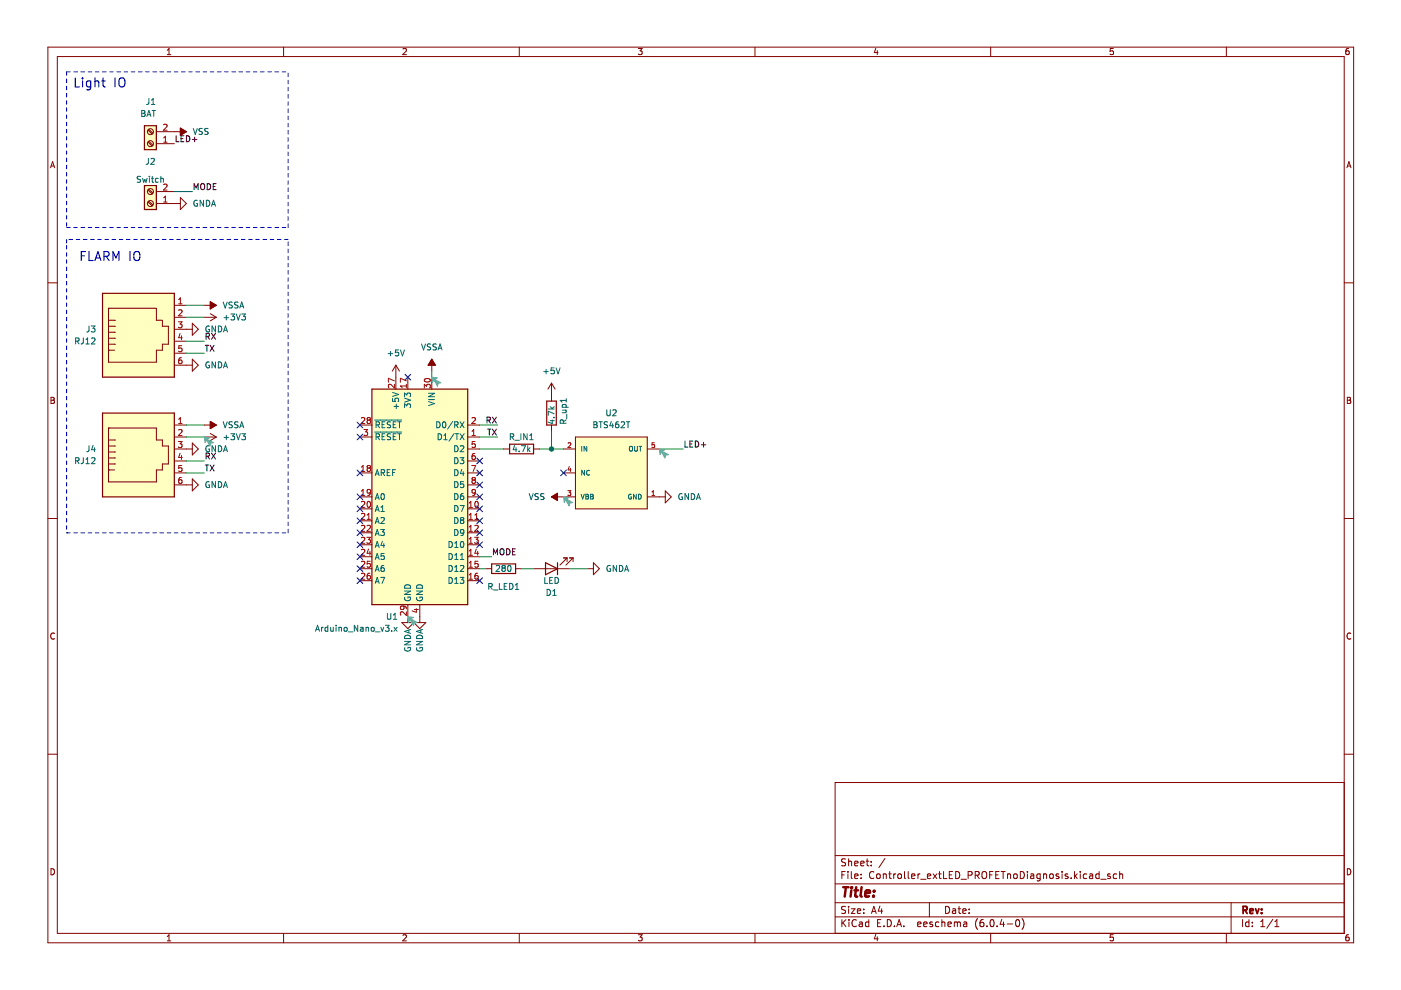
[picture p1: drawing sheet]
(kicad_sch (version 20211123) (generator eeschema)

 (paper "A4")

 (lib_symbols
  (symbol "BTS462:BTS462T" (pin_names (offset 1.016)) (in_bom yes) (on_board yes)
   (property "Reference" "U" (id 0) (at 0 5.08 0) (effects (font (size 1.27 1.27)) (justify left)))
   (property "Value" "BTS462T" (id 1) (at 0 7.62 0) (effects (font (size 1.27 1.27)) (justify left)))
   (property "Footprint" "Infineon-BTS462T-*" (id 2) (at 0 10.16 0) (effects (font (size 1.27 1.27)) (justify left) hide))
   (property "Datasheet" "http://www.infineon.com/dgdl/BTS462T.pdf?folderId=db3a304314dca389011537739e37155f&fileId=db3a30431b3e89eb011b7ebc0f3e1559&location=en.Products.Automotive_ICs.Smart_High-_and_Low-Side_Switches.PROFET__-_Smart_High_Side_Switches.DATASHEET.BTS462T.pdf" (id 3) (at 0 12.7 0) (effects (font (size 1.27 1.27)) (justify left) hide))
   (property "Channels" "1" (id 4) (at 0 15.24 0) (effects (font (size 1.27 1.27)) (justify left) hide))
   (property "Component Link 1 Description" "Manufacturer URL" (id 5) (at 0 17.78 0) (effects (font (size 1.27 1.27)) (justify left) hide))
   (property "Component Link 1 URL" "http://www.infineon.com/" (id 6) (at 0 20.32 0) (effects (font (size 1.27 1.27)) (justify left) hide))
   (property "Component Link 3 Description" "Package Specification" (id 7) (at 0 22.86 0) (effects (font (size 1.27 1.27)) (justify left) hide))
   (property "Component Link 3 URL" "http://www.infineon.com/dgdl/TLE7276-Data+Sheet-+v1_11.pdf?folderId=db3a304412b407950112b408e8c90004&fileId=db3a304412b407950112b436c53f66c8&sId=db3a30433db6f09f013dc0e43c0428c1" (id 8) (at 0 25.4 0) (effects (font (size 1.27 1.27)) (justify left) hide))
   (property "Datasheet Version" "Rev. 1.1" (id 9) (at 0 27.94 0) (effects (font (size 1.27 1.27)) (justify left) hide))
   (property "Green" "true" (id 10) (at 0 30.48 0) (effects (font (size 1.27 1.27)) (justify left) hide))
   (property "Group" "Automotive Qualified" (id 11) (at 0 33.02 0) (effects (font (size 1.27 1.27)) (justify left) hide))
   (property "Halogen free" "true" (id 12) (at 0 35.56 0) (effects (font (size 1.27 1.27)) (justify left) hide))
   (property "Load Current typ" "4.4 A" (id 13) (at 0 38.1 0) (effects (font (size 1.27 1.27)) (justify left) hide))
   (property "Mounting Technology" "Surface Mount" (id 14) (at 0 40.64 0) (effects (font (size 1.27 1.27)) (justify left) hide))
   (property "Package Description" "5-Pin Plastic (Green) Transistor Single Outline Package, 6.5 x 6.12 mm Body, 1.14 mm Pitch" (id 15) (at 0 43.18 0) (effects (font (size 1.27 1.27)) (justify left) hide))
   (property "Package Version" "Nov-10" (id 16) (at 0 45.72 0) (effects (font (size 1.27 1.27)) (justify left) hide))
   (property "Packing" "Reel" (id 17) (at 0 48.26 0) (effects (font (size 1.27 1.27)) (justify left) hide))
   (property "Ptot max" "41.6 W" (id 18) (at 0 50.8 0) (effects (font (size 1.27 1.27)) (justify left) hide))
   (property "RON  25degreesC" "100 mOhm" (id 19) (at 0 53.34 0) (effects (font (size 1.27 1.27)) (justify left) hide))
   (property "RONmax  150degreesC" "200 mOhm" (id 20) (at 0 55.88 0) (effects (font (size 1.27 1.27)) (justify left) hide))
   (property "Recommended Operating Voltage Max" "34 V" (id 21) (at 0 58.42 0) (effects (font (size 1.27 1.27)) (justify left) hide))
   (property "Recommended Operating Voltage Min" "5 V" (id 22) (at 0 60.96 0) (effects (font (size 1.27 1.27)) (justify left) hide))
   (property "category" "IC" (id 23) (at 0 63.5 0) (effects (font (size 1.27 1.27)) (justify left) hide))
   (property "ciiva ids" "7631764" (id 24) (at 0 66.04 0) (effects (font (size 1.27 1.27)) (justify left) hide))
   (property "library id" "eb9f926069472695" (id 25) (at 0 68.58 0) (effects (font (size 1.27 1.27)) (justify left) hide))
   (property "manufacturer" "Infineon" (id 26) (at 0 71.12 0) (effects (font (size 1.27 1.27)) (justify left) hide))
   (property "package" "PG-TO252-5-11" (id 27) (at 0 73.66 0) (effects (font (size 1.27 1.27)) (justify left) hide))
   (property "release date" "1409236507" (id 28) (at 0 76.2 0) (effects (font (size 1.27 1.27)) (justify left) hide))
   (property "vault revision" "B628583A-0698-4EA8-BEB2-848EFAC8A263" (id 29) (at 0 78.74 0) (effects (font (size 1.27 1.27)) (justify left) hide))
   (property "imported" "yes" (id 30) (at 0 81.28 0) (effects (font (size 1.27 1.27)) (justify left) hide))
   (property "toff max" "230 us" (id 31) (at 0 83.82 0) (effects (font (size 1.27 1.27)) (justify left) hide))
   (property "ton max" "170 us" (id 32) (at 0 86.36 0) (effects (font (size 1.27 1.27)) (justify left) hide))
   (property "ki_locked" "" (id 33) (at 0 0 0) (effects (font (size 1.27 1.27))))
   (symbol "BTS462T_1_1"
    (rectangle (start 5.08 2.54) (end 20.32 -12.7) (stroke (width 0) (type default) (color 0 0 0 0)) (fill (type background)))
    (pin power_in line (at 22.86 -10.16 180) (length 2.54) (name "GND" (effects (font (size 1.016 1.016)))) (number "1" (effects (font (size 1.016 1.016)))))
    (pin input line (at 2.54 0 0) (length 2.54) (name "IN" (effects (font (size 1.016 1.016)))) (number "2" (effects (font (size 1.016 1.016)))))
    (pin power_in line (at 2.54 -10.16 0) (length 2.54) (name "VBB" (effects (font (size 1.016 1.016)))) (number "3" (effects (font (size 1.016 1.016)))))
    (pin passive line (at 2.54 -5.08 0) (length 2.54) (name "NC" (effects (font (size 1.016 1.016)))) (number "4" (effects (font (size 1.016 1.016)))))
    (pin power_in line (at 22.86 0 180) (length 2.54) (name "OUT" (effects (font (size 1.016 1.016)))) (number "5" (effects (font (size 1.016 1.016)))))))
  (symbol "Connector:RJ12" (pin_names (offset 1.016)) (in_bom yes) (on_board yes)
   (property "Reference" "J" (id 0) (at -5.08 11.43 0) (effects (font (size 1.27 1.27)) (justify right)))
   (property "Value" "RJ12" (id 1) (at 2.54 11.43 0) (effects (font (size 1.27 1.27)) (justify left)))
   (property "Footprint" "" (id 2) (at 0 0.635 90) (effects (font (size 1.27 1.27)) hide))
   (property "Datasheet" "~" (id 3) (at 0 0.635 90) (effects (font (size 1.27 1.27)) hide))
   (symbol "RJ12_0_1"
    (polyline (pts (xy -6.35 -1.905) (xy -5.08 -1.905) (xy -5.08 -1.905)) (stroke (width 0) (type default) (color 0 0 0 0)) (fill (type none)))
    (polyline (pts (xy -6.35 -0.635) (xy -5.08 -0.635) (xy -5.08 -0.635)) (stroke (width 0) (type default) (color 0 0 0 0)) (fill (type none)))
    (polyline (pts (xy -6.35 0.635) (xy -5.08 0.635) (xy -5.08 0.635)) (stroke (width 0) (type default) (color 0 0 0 0)) (fill (type none)))
    (polyline (pts (xy -6.35 1.905) (xy -5.08 1.905) (xy -5.08 1.905)) (stroke (width 0) (type default) (color 0 0 0 0)) (fill (type none)))
    (polyline (pts (xy -6.35 3.175) (xy -5.08 3.175) (xy -5.08 3.175)) (stroke (width 0) (type default) (color 0 0 0 0)) (fill (type none)))
    (polyline (pts (xy -5.08 4.445) (xy -6.35 4.445) (xy -6.35 4.445)) (stroke (width 0) (type default) (color 0 0 0 0)) (fill (type none)))
    (polyline (pts (xy -6.35 -4.445) (xy -6.35 6.985) (xy 3.81 6.985) (xy 3.81 4.445) (xy 5.08 4.445) (xy 5.08 3.175) (xy 6.35 3.175) (xy 6.35 -0.635) (xy 5.08 -0.635) (xy 5.08 -1.905) (xy 3.81 -1.905) (xy 3.81 -4.445) (xy -6.35 -4.445) (xy -6.35 -4.445)) (stroke (width 0) (type default) (color 0 0 0 0)) (fill (type none)))
    (rectangle (start 7.62 10.16) (end -7.62 -7.62) (stroke (width 0.254) (type default) (color 0 0 0 0)) (fill (type background))))
   (symbol "RJ12_1_1"
    (pin passive line (at 10.16 -5.08 180) (length 2.54) (name "~" (effects (font (size 1.27 1.27)))) (number "1" (effects (font (size 1.27 1.27)))))
    (pin passive line (at 10.16 -2.54 180) (length 2.54) (name "~" (effects (font (size 1.27 1.27)))) (number "2" (effects (font (size 1.27 1.27)))))
    (pin passive line (at 10.16 0 180) (length 2.54) (name "~" (effects (font (size 1.27 1.27)))) (number "3" (effects (font (size 1.27 1.27)))))
    (pin passive line (at 10.16 2.54 180) (length 2.54) (name "~" (effects (font (size 1.27 1.27)))) (number "4" (effects (font (size 1.27 1.27)))))
    (pin passive line (at 10.16 5.08 180) (length 2.54) (name "~" (effects (font (size 1.27 1.27)))) (number "5" (effects (font (size 1.27 1.27)))))
    (pin passive line (at 10.16 7.62 180) (length 2.54) (name "~" (effects (font (size 1.27 1.27)))) (number "6" (effects (font (size 1.27 1.27)))))))
  (symbol "Connector:Screw_Terminal_01x02" (pin_names (offset 1.016) hide) (in_bom yes) (on_board yes)
   (property "Reference" "J" (id 0) (at 0 2.54 0) (effects (font (size 1.27 1.27))))
   (property "Value" "Screw_Terminal_01x02" (id 1) (at 0 -5.08 0) (effects (font (size 1.27 1.27))))
   (property "Footprint" "" (id 2) (at 0 0 0) (effects (font (size 1.27 1.27)) hide))
   (property "Datasheet" "~" (id 3) (at 0 0 0) (effects (font (size 1.27 1.27)) hide))
   (symbol "Screw_Terminal_01x02_1_1"
    (rectangle (start -1.27 1.27) (end 1.27 -3.81) (stroke (width 0.254) (type default) (color 0 0 0 0)) (fill (type background)))
    (circle (center 0 -2.54) (radius 0.635) (stroke (width 0.1524) (type default) (color 0 0 0 0)) (fill (type none)))
    (polyline (pts (xy -0.5334 -2.2098) (xy 0.3302 -3.048)) (stroke (width 0.1524) (type default) (color 0 0 0 0)) (fill (type none)))
    (polyline (pts (xy -0.5334 0.3302) (xy 0.3302 -0.508)) (stroke (width 0.1524) (type default) (color 0 0 0 0)) (fill (type none)))
    (polyline (pts (xy -0.3556 -2.032) (xy 0.508 -2.8702)) (stroke (width 0.1524) (type default) (color 0 0 0 0)) (fill (type none)))
    (polyline (pts (xy -0.3556 0.508) (xy 0.508 -0.3302)) (stroke (width 0.1524) (type default) (color 0 0 0 0)) (fill (type none)))
    (circle (center 0 0) (radius 0.635) (stroke (width 0.1524) (type default) (color 0 0 0 0)) (fill (type none)))
    (pin passive line (at -5.08 0 0) (length 3.81) (name "Pin_1" (effects (font (size 1.27 1.27)))) (number "1" (effects (font (size 1.27 1.27)))))
    (pin passive line (at -5.08 -2.54 0) (length 3.81) (name "Pin_2" (effects (font (size 1.27 1.27)))) (number "2" (effects (font (size 1.27 1.27)))))))
  (symbol "Device:LED" (pin_numbers hide) (pin_names (offset 1.016) hide) (in_bom yes) (on_board yes)
   (property "Reference" "D" (id 0) (at 0 2.54 0) (effects (font (size 1.27 1.27))))
   (property "Value" "LED" (id 1) (at 0 -2.54 0) (effects (font (size 1.27 1.27))))
   (property "Footprint" "" (id 2) (at 0 0 0) (effects (font (size 1.27 1.27)) hide))
   (property "Datasheet" "~" (id 3) (at 0 0 0) (effects (font (size 1.27 1.27)) hide))
   (symbol "LED_0_1"
    (polyline (pts (xy -1.27 -1.27) (xy -1.27 1.27)) (stroke (width 0.254) (type default) (color 0 0 0 0)) (fill (type none)))
    (polyline (pts (xy -1.27 0) (xy 1.27 0)) (stroke (width 0) (type default) (color 0 0 0 0)) (fill (type none)))
    (polyline (pts (xy 1.27 -1.27) (xy 1.27 1.27) (xy -1.27 0) (xy 1.27 -1.27)) (stroke (width 0.254) (type default) (color 0 0 0 0)) (fill (type none)))
    (polyline (pts (xy -3.048 -0.762) (xy -4.572 -2.286) (xy -3.81 -2.286) (xy -4.572 -2.286) (xy -4.572 -1.524)) (stroke (width 0) (type default) (color 0 0 0 0)) (fill (type none)))
    (polyline (pts (xy -1.778 -0.762) (xy -3.302 -2.286) (xy -2.54 -2.286) (xy -3.302 -2.286) (xy -3.302 -1.524)) (stroke (width 0) (type default) (color 0 0 0 0)) (fill (type none))))
   (symbol "LED_1_1"
    (pin passive line (at -3.81 0 0) (length 2.54) (name "K" (effects (font (size 1.27 1.27)))) (number "1" (effects (font (size 1.27 1.27)))))
    (pin passive line (at 3.81 0 180) (length 2.54) (name "A" (effects (font (size 1.27 1.27)))) (number "2" (effects (font (size 1.27 1.27)))))))
  (symbol "Device:R" (pin_numbers hide) (pin_names (offset 0)) (in_bom yes) (on_board yes)
   (property "Reference" "R" (id 0) (at 2.032 0 90) (effects (font (size 1.27 1.27))))
   (property "Value" "R" (id 1) (at 0 0 90) (effects (font (size 1.27 1.27))))
   (property "Footprint" "" (id 2) (at -1.778 0 90) (effects (font (size 1.27 1.27)) hide))
   (property "Datasheet" "~" (id 3) (at 0 0 0) (effects (font (size 1.27 1.27)) hide))
   (symbol "R_0_1"
    (rectangle (start -1.016 -2.54) (end 1.016 2.54) (stroke (width 0.254) (type default) (color 0 0 0 0)) (fill (type none))))
   (symbol "R_1_1"
    (pin passive line (at 0 3.81 270) (length 1.27) (name "~" (effects (font (size 1.27 1.27)))) (number "1" (effects (font (size 1.27 1.27)))))
    (pin passive line (at 0 -3.81 90) (length 1.27) (name "~" (effects (font (size 1.27 1.27)))) (number "2" (effects (font (size 1.27 1.27)))))))
  (symbol "MCU_Module:Arduino_Nano_v3.x" (in_bom yes) (on_board yes)
   (property "Reference" "A" (id 0) (at -10.16 23.495 0) (effects (font (size 1.27 1.27)) (justify left bottom)))
   (property "Value" "Arduino_Nano_v3.x" (id 1) (at 5.08 -24.13 0) (effects (font (size 1.27 1.27)) (justify left top)))
   (property "Footprint" "Module:Arduino_Nano" (id 2) (at 0 0 0) (effects (font (size 1.27 1.27) italic) hide))
   (property "Datasheet" "http://www.mouser.com/pdfdocs/Gravitech_Arduino_Nano3_0.pdf" (id 3) (at 0 0 0) (effects (font (size 1.27 1.27)) hide))
   (symbol "Arduino_Nano_v3.x_0_1"
    (rectangle (start -10.16 22.86) (end 10.16 -22.86) (stroke (width 0.254) (type default) (color 0 0 0 0)) (fill (type background))))
   (symbol "Arduino_Nano_v3.x_1_1"
    (pin bidirectional line (at -12.7 12.7 0) (length 2.54) (name "D1/TX" (effects (font (size 1.27 1.27)))) (number "1" (effects (font (size 1.27 1.27)))))
    (pin bidirectional line (at -12.7 -2.54 0) (length 2.54) (name "D7" (effects (font (size 1.27 1.27)))) (number "10" (effects (font (size 1.27 1.27)))))
    (pin bidirectional line (at -12.7 -5.08 0) (length 2.54) (name "D8" (effects (font (size 1.27 1.27)))) (number "11" (effects (font (size 1.27 1.27)))))
    (pin bidirectional line (at -12.7 -7.62 0) (length 2.54) (name "D9" (effects (font (size 1.27 1.27)))) (number "12" (effects (font (size 1.27 1.27)))))
    (pin bidirectional line (at -12.7 -10.16 0) (length 2.54) (name "D10" (effects (font (size 1.27 1.27)))) (number "13" (effects (font (size 1.27 1.27)))))
    (pin bidirectional line (at -12.7 -12.7 0) (length 2.54) (name "D11" (effects (font (size 1.27 1.27)))) (number "14" (effects (font (size 1.27 1.27)))))
    (pin bidirectional line (at -12.7 -15.24 0) (length 2.54) (name "D12" (effects (font (size 1.27 1.27)))) (number "15" (effects (font (size 1.27 1.27)))))
    (pin bidirectional line (at -12.7 -17.78 0) (length 2.54) (name "D13" (effects (font (size 1.27 1.27)))) (number "16" (effects (font (size 1.27 1.27)))))
    (pin power_out line (at 2.54 25.4 270) (length 2.54) (name "3V3" (effects (font (size 1.27 1.27)))) (number "17" (effects (font (size 1.27 1.27)))))
    (pin input line (at 12.7 5.08 180) (length 2.54) (name "AREF" (effects (font (size 1.27 1.27)))) (number "18" (effects (font (size 1.27 1.27)))))
    (pin bidirectional line (at 12.7 0 180) (length 2.54) (name "A0" (effects (font (size 1.27 1.27)))) (number "19" (effects (font (size 1.27 1.27)))))
    (pin bidirectional line (at -12.7 15.24 0) (length 2.54) (name "D0/RX" (effects (font (size 1.27 1.27)))) (number "2" (effects (font (size 1.27 1.27)))))
    (pin bidirectional line (at 12.7 -2.54 180) (length 2.54) (name "A1" (effects (font (size 1.27 1.27)))) (number "20" (effects (font (size 1.27 1.27)))))
    (pin bidirectional line (at 12.7 -5.08 180) (length 2.54) (name "A2" (effects (font (size 1.27 1.27)))) (number "21" (effects (font (size 1.27 1.27)))))
    (pin bidirectional line (at 12.7 -7.62 180) (length 2.54) (name "A3" (effects (font (size 1.27 1.27)))) (number "22" (effects (font (size 1.27 1.27)))))
    (pin bidirectional line (at 12.7 -10.16 180) (length 2.54) (name "A4" (effects (font (size 1.27 1.27)))) (number "23" (effects (font (size 1.27 1.27)))))
    (pin bidirectional line (at 12.7 -12.7 180) (length 2.54) (name "A5" (effects (font (size 1.27 1.27)))) (number "24" (effects (font (size 1.27 1.27)))))
    (pin bidirectional line (at 12.7 -15.24 180) (length 2.54) (name "A6" (effects (font (size 1.27 1.27)))) (number "25" (effects (font (size 1.27 1.27)))))
    (pin bidirectional line (at 12.7 -17.78 180) (length 2.54) (name "A7" (effects (font (size 1.27 1.27)))) (number "26" (effects (font (size 1.27 1.27)))))
    (pin power_out line (at 5.08 25.4 270) (length 2.54) (name "+5V" (effects (font (size 1.27 1.27)))) (number "27" (effects (font (size 1.27 1.27)))))
    (pin input line (at 12.7 15.24 180) (length 2.54) (name "~{RESET}" (effects (font (size 1.27 1.27)))) (number "28" (effects (font (size 1.27 1.27)))))
    (pin power_in line (at 2.54 -25.4 90) (length 2.54) (name "GND" (effects (font (size 1.27 1.27)))) (number "29" (effects (font (size 1.27 1.27)))))
    (pin input line (at 12.7 12.7 180) (length 2.54) (name "~{RESET}" (effects (font (size 1.27 1.27)))) (number "3" (effects (font (size 1.27 1.27)))))
    (pin power_in line (at -2.54 25.4 270) (length 2.54) (name "VIN" (effects (font (size 1.27 1.27)))) (number "30" (effects (font (size 1.27 1.27)))))
    (pin power_in line (at 0 -25.4 90) (length 2.54) (name "GND" (effects (font (size 1.27 1.27)))) (number "4" (effects (font (size 1.27 1.27)))))
    (pin bidirectional line (at -12.7 10.16 0) (length 2.54) (name "D2" (effects (font (size 1.27 1.27)))) (number "5" (effects (font (size 1.27 1.27)))))
    (pin bidirectional line (at -12.7 7.62 0) (length 2.54) (name "D3" (effects (font (size 1.27 1.27)))) (number "6" (effects (font (size 1.27 1.27)))))
    (pin bidirectional line (at -12.7 5.08 0) (length 2.54) (name "D4" (effects (font (size 1.27 1.27)))) (number "7" (effects (font (size 1.27 1.27)))))
    (pin bidirectional line (at -12.7 2.54 0) (length 2.54) (name "D5" (effects (font (size 1.27 1.27)))) (number "8" (effects (font (size 1.27 1.27)))))
    (pin bidirectional line (at -12.7 0 0) (length 2.54) (name "D6" (effects (font (size 1.27 1.27)))) (number "9" (effects (font (size 1.27 1.27)))))))
  (symbol "power:+3V3" (power) (pin_names (offset 0)) (in_bom yes) (on_board yes)
   (property "Reference" "#PWR" (id 0) (at 0 -3.81 0) (effects (font (size 1.27 1.27)) hide))
   (property "Value" "+3V3" (id 1) (at 0 3.556 0) (effects (font (size 1.27 1.27))))
   (property "Footprint" "" (id 2) (at 0 0 0) (effects (font (size 1.27 1.27)) hide))
   (property "Datasheet" "" (id 3) (at 0 0 0) (effects (font (size 1.27 1.27)) hide))
   (symbol "+3V3_0_1"
    (polyline (pts (xy -0.762 1.27) (xy 0 2.54)) (stroke (width 0) (type default) (color 0 0 0 0)) (fill (type none)))
    (polyline (pts (xy 0 0) (xy 0 2.54)) (stroke (width 0) (type default) (color 0 0 0 0)) (fill (type none)))
    (polyline (pts (xy 0 2.54) (xy 0.762 1.27)) (stroke (width 0) (type default) (color 0 0 0 0)) (fill (type none))))
   (symbol "+3V3_1_1"
    (pin power_in line (at 0 0 90) (length 0) hide (name "+3V3" (effects (font (size 1.27 1.27)))) (number "1" (effects (font (size 1.27 1.27)))))))
  (symbol "power:+5V" (power) (pin_names (offset 0)) (in_bom yes) (on_board yes)
   (property "Reference" "#PWR" (id 0) (at 0 -3.81 0) (effects (font (size 1.27 1.27)) hide))
   (property "Value" "+5V" (id 1) (at 0 3.556 0) (effects (font (size 1.27 1.27))))
   (property "Footprint" "" (id 2) (at 0 0 0) (effects (font (size 1.27 1.27)) hide))
   (property "Datasheet" "" (id 3) (at 0 0 0) (effects (font (size 1.27 1.27)) hide))
   (symbol "+5V_0_1"
    (polyline (pts (xy -0.762 1.27) (xy 0 2.54)) (stroke (width 0) (type default) (color 0 0 0 0)) (fill (type none)))
    (polyline (pts (xy 0 0) (xy 0 2.54)) (stroke (width 0) (type default) (color 0 0 0 0)) (fill (type none)))
    (polyline (pts (xy 0 2.54) (xy 0.762 1.27)) (stroke (width 0) (type default) (color 0 0 0 0)) (fill (type none))))
   (symbol "+5V_1_1"
    (pin power_in line (at 0 0 90) (length 0) hide (name "+5V" (effects (font (size 1.27 1.27)))) (number "1" (effects (font (size 1.27 1.27)))))))
  (symbol "power:GNDA" (power) (pin_names (offset 0)) (in_bom yes) (on_board yes)
   (property "Reference" "#PWR" (id 0) (at 0 -6.35 0) (effects (font (size 1.27 1.27)) hide))
   (property "Value" "GNDA" (id 1) (at 0 -3.81 0) (effects (font (size 1.27 1.27))))
   (property "Footprint" "" (id 2) (at 0 0 0) (effects (font (size 1.27 1.27)) hide))
   (property "Datasheet" "" (id 3) (at 0 0 0) (effects (font (size 1.27 1.27)) hide))
   (symbol "GNDA_0_1"
    (polyline (pts (xy 0 0) (xy 0 -1.27) (xy 1.27 -1.27) (xy 0 -2.54) (xy -1.27 -1.27) (xy 0 -1.27)) (stroke (width 0) (type default) (color 0 0 0 0)) (fill (type none))))
   (symbol "GNDA_1_1"
    (pin power_in line (at 0 0 270) (length 0) hide (name "GNDA" (effects (font (size 1.27 1.27)))) (number "1" (effects (font (size 1.27 1.27)))))))
  (symbol "power:VSS" (power) (pin_names (offset 0)) (in_bom yes) (on_board yes)
   (property "Reference" "#PWR" (id 0) (at 0 -3.81 0) (effects (font (size 1.27 1.27)) hide))
   (property "Value" "VSS" (id 1) (at 0 3.81 0) (effects (font (size 1.27 1.27))))
   (property "Footprint" "" (id 2) (at 0 0 0) (effects (font (size 1.27 1.27)) hide))
   (property "Datasheet" "" (id 3) (at 0 0 0) (effects (font (size 1.27 1.27)) hide))
   (symbol "VSS_0_1"
    (polyline (pts (xy 0 0) (xy 0 2.54)) (stroke (width 0) (type default) (color 0 0 0 0)) (fill (type none)))
    (polyline (pts (xy 0.762 1.27) (xy -0.762 1.27) (xy 0 2.54) (xy 0.762 1.27)) (stroke (width 0) (type default) (color 0 0 0 0)) (fill (type outline))))
   (symbol "VSS_1_1"
    (pin power_in line (at 0 0 90) (length 0) hide (name "VSS" (effects (font (size 1.27 1.27)))) (number "1" (effects (font (size 1.27 1.27)))))))
  (symbol "power:VSSA" (power) (pin_names (offset 0)) (in_bom yes) (on_board yes)
   (property "Reference" "#PWR" (id 0) (at 0 -3.81 0) (effects (font (size 1.27 1.27)) hide))
   (property "Value" "VSSA" (id 1) (at 0 3.81 0) (effects (font (size 1.27 1.27))))
   (property "Footprint" "" (id 2) (at 0 0 0) (effects (font (size 1.27 1.27)) hide))
   (property "Datasheet" "" (id 3) (at 0 0 0) (effects (font (size 1.27 1.27)) hide))
   (symbol "VSSA_0_1"
    (polyline (pts (xy 0 0) (xy 0 2.54)) (stroke (width 0) (type default) (color 0 0 0 0)) (fill (type none)))
    (polyline (pts (xy 0.762 1.27) (xy -0.762 1.27) (xy 0 2.54) (xy 0.762 1.27)) (stroke (width 0) (type default) (color 0 0 0 0)) (fill (type outline))))
   (symbol "VSSA_1_1"
    (pin power_in line (at 0 0 90) (length 0) hide (name "VSSA" (effects (font (size 1.27 1.27)))) (number "1" (effects (font (size 1.27 1.27))))))))


 (junction (at 116.84 95.25) (diameter 0) (color 0 0 0 0))

 (no_connect (at 76.2 110.49))
 (no_connect (at 76.2 107.95))
 (no_connect (at 76.2 105.41))
 (no_connect (at 76.2 100.33))
 (no_connect (at 101.6 115.57))
 (no_connect (at 101.6 110.49))
 (no_connect (at 101.6 113.03))
 (no_connect (at 101.6 123.19))
 (no_connect (at 101.6 105.41))
 (no_connect (at 101.6 107.95))
 (no_connect (at 86.36 80.01))
 (no_connect (at 76.2 123.19))
 (no_connect (at 76.2 120.65))
 (no_connect (at 76.2 118.11))
 (no_connect (at 76.2 115.57))
 (no_connect (at 76.2 113.03))
 (no_connect (at 101.6 100.33))
 (no_connect (at 101.6 97.79))
 (no_connect (at 76.2 90.17))
 (no_connect (at 76.2 92.71))
 (no_connect (at 101.6 102.87))
 (no_connect (at 119.38 100.33))

 (wire (pts (xy 43.18 74.93) (xy 39.37 74.93)) (stroke (width 0) (type default) (color 0 0 0 0)))
 (wire (pts (xy 114.3 95.25) (xy 116.84 95.25)) (stroke (width 0) (type default) (color 0 0 0 0)))
 (polyline (pts (xy 13.97 50.8) (xy 13.97 52.07)) (stroke (width 0) (type default) (color 0 0 0 0)))

 (wire (pts (xy 43.18 100.33) (xy 39.37 100.33)) (stroke (width 0) (type default) (color 0 0 0 0)))
 (wire (pts (xy 36.83 40.64) (xy 40.64 40.64)) (stroke (width 0) (type default) (color 0 0 0 0)))
 (wire (pts (xy 43.18 64.77) (xy 39.37 64.77)) (stroke (width 0) (type default) (color 0 0 0 0)))
 (polyline (pts (xy 13.97 15.24) (xy 13.97 48.26)) (stroke (width 0) (type default) (color 0 0 0 0)))

 (wire (pts (xy 101.6 95.25) (xy 106.68 95.25)) (stroke (width 0) (type default) (color 0 0 0 0)))
 (wire (pts (xy 43.18 90.17) (xy 39.37 90.17)) (stroke (width 0) (type default) (color 0 0 0 0)))
 (wire (pts (xy 43.18 67.31) (xy 39.37 67.31)) (stroke (width 0) (type default) (color 0 0 0 0)))
 (polyline (pts (xy 13.97 48.26) (xy 60.96 48.26)) (stroke (width 0) (type default) (color 0 0 0 0)))

 (wire (pts (xy 43.18 92.71) (xy 39.37 92.71)) (stroke (width 0) (type default) (color 0 0 0 0)))
 (wire (pts (xy 116.84 91.44) (xy 116.84 95.25)) (stroke (width 0) (type default) (color 0 0 0 0)))
 (polyline (pts (xy 13.97 15.24) (xy 60.96 15.24)) (stroke (width 0) (type default) (color 0 0 0 0)))

 (wire (pts (xy 91.44 78.74) (xy 91.44 80.01)) (stroke (width 0) (type default) (color 0 0 0 0)))
 (polyline (pts (xy 60.96 48.26) (xy 60.96 15.24)) (stroke (width 0) (type default) (color 0 0 0 0)))

 (wire (pts (xy 43.18 97.79) (xy 39.37 97.79)) (stroke (width 0) (type default) (color 0 0 0 0)))
 (wire (pts (xy 110.49 120.65) (xy 113.03 120.65)) (stroke (width 0) (type default) (color 0 0 0 0)))
 (polyline (pts (xy 60.96 50.8) (xy 13.97 50.8)) (stroke (width 0) (type default) (color 0 0 0 0)))

 (wire (pts (xy 105.41 92.71) (xy 101.6 92.71)) (stroke (width 0) (type default) (color 0 0 0 0)))
 (wire (pts (xy 120.65 120.65) (xy 124.46 120.65)) (stroke (width 0) (type default) (color 0 0 0 0)))
 (wire (pts (xy 43.18 72.39) (xy 39.37 72.39)) (stroke (width 0) (type default) (color 0 0 0 0)))
 (wire (pts (xy 101.6 118.11) (xy 104.14 118.11)) (stroke (width 0) (type default) (color 0 0 0 0)))
 (wire (pts (xy 101.6 120.65) (xy 102.87 120.65)) (stroke (width 0) (type default) (color 0 0 0 0)))
 (wire (pts (xy 139.7 95.25) (xy 144.78 95.25)) (stroke (width 0) (type default) (color 0 0 0 0)))
 (wire (pts (xy 105.41 90.17) (xy 101.6 90.17)) (stroke (width 0) (type default) (color 0 0 0 0)))
 (polyline (pts (xy 60.96 113.03) (xy 60.96 50.8)) (stroke (width 0) (type default) (color 0 0 0 0)))
 (polyline (pts (xy 13.97 113.03) (xy 60.96 113.03)) (stroke (width 0) (type default) (color 0 0 0 0)))

 (wire (pts (xy 116.84 95.25) (xy 119.38 95.25)) (stroke (width 0) (type default) (color 0 0 0 0)))
 (polyline (pts (xy 13.97 52.07) (xy 13.97 113.03)) (stroke (width 0) (type default) (color 0 0 0 0)))

 (text "Light IO" (at 15.24 19.05 0) (effects (font (size 1.905 1.905)) (justify left bottom)))
 (text "FLARM IO" (at 16.51 55.88 0) (effects (font (size 1.905 1.905)) (justify left bottom)))

 (label "RX" (at 105.41 90.17 180) (effects (font (size 1.27 1.27)) (justify right bottom)))
 (label "LED+" (at 36.83 30.48 0) (effects (font (size 1.27 1.27)) (justify left bottom)))
 (label "TX" (at 105.41 92.71 180) (effects (font (size 1.27 1.27)) (justify right bottom)))
 (label "RX" (at 43.18 97.79 0) (effects (font (size 1.27 1.27)) (justify left bottom)))
 (label "TX" (at 43.18 100.33 0) (effects (font (size 1.27 1.27)) (justify left bottom)))
 (label "TX" (at 43.18 74.93 0) (effects (font (size 1.27 1.27)) (justify left bottom)))
 (label "MODE" (at 40.64 40.64 0) (effects (font (size 1.27 1.27)) (justify left bottom)))
 (label "LED+" (at 144.78 95.25 0) (effects (font (size 1.27 1.27)) (justify left bottom)))
 (label "MODE" (at 104.14 118.11 0) (effects (font (size 1.27 1.27)) (justify left bottom)))
 (label "RX" (at 43.18 72.39 0) (effects (font (size 1.27 1.27)) (justify left bottom)))

 (symbol (lib_id "power:GNDA") (at 86.36 130.81 0) (mirror y) (unit 1) (in_bom yes) (on_board yes)
  (property "Reference" "#PWR0111" (id 0) (at 86.36 137.16 0) (effects (font (size 1.27 1.27)) hide))
  (property "Value" "GNDA" (id 1) (at 86.36 135.89 90))
  (property "Footprint" "" (id 2) (at 86.36 130.81 0) (effects (font (size 1.27 1.27)) hide))
  (property "Datasheet" "" (id 3) (at 86.36 130.81 0) (effects (font (size 1.27 1.27)) hide)) (pin "1"))

 (symbol (lib_id "power:GNDA") (at 36.83 43.18 90) (unit 1) (in_bom yes) (on_board yes) (fields_autoplaced)
  (property "Reference" "#PWR0115" (id 0) (at 43.18 43.18 0) (effects (font (size 1.27 1.27)) hide))
  (property "Value" "GNDA" (id 1) (at 40.64 43.1799 90) (effects (font (size 1.27 1.27)) (justify right)))
  (property "Footprint" "" (id 2) (at 36.83 43.18 0) (effects (font (size 1.27 1.27)) hide))
  (property "Datasheet" "" (id 3) (at 36.83 43.18 0) (effects (font (size 1.27 1.27)) hide)) (pin "1"))

 (symbol (lib_id "power:+5V") (at 116.84 83.82 0) (unit 1) (in_bom yes) (on_board yes) (fields_autoplaced)
  (property "Reference" "#PWR0107" (id 0) (at 116.84 87.63 0) (effects (font (size 1.27 1.27)) hide))
  (property "Value" "+5V" (id 1) (at 116.84 78.74 0))
  (property "Footprint" "" (id 2) (at 116.84 83.82 0) (effects (font (size 1.27 1.27)) hide))
  (property "Datasheet" "" (id 3) (at 116.84 83.82 0) (effects (font (size 1.27 1.27)) hide)) (pin "1"))

 (symbol (lib_id "power:+3V3") (at 43.18 92.71 270) (unit 1) (in_bom yes) (on_board yes) (fields_autoplaced)
  (property "Reference" "#PWR0110" (id 0) (at 39.37 92.71 0) (effects (font (size 1.27 1.27)) hide))
  (property "Value" "+3V3" (id 1) (at 46.99 92.7099 90) (effects (font (size 1.27 1.27)) (justify left)))
  (property "Footprint" "" (id 2) (at 43.18 92.71 0) (effects (font (size 1.27 1.27)) hide))
  (property "Datasheet" "" (id 3) (at 43.18 92.71 0) (effects (font (size 1.27 1.27)) hide)) (pin "1"))

 (symbol (lib_id "Device:R") (at 106.68 120.65 90) (unit 1) (in_bom yes) (on_board yes)
  (property "Reference" "R_LED1" (id 0) (at 106.68 124.46 90))
  (property "Value" "280" (id 1) (at 106.68 120.65 90))
  (property "Footprint" "Resistor_SMD:R_0805_2012Metric_Pad1.20x1.40mm_HandSolder" (id 2) (at 106.68 122.428 90) (effects (font (size 1.27 1.27)) hide))
  (property "Datasheet" "~" (id 3) (at 106.68 120.65 0) (effects (font (size 1.27 1.27)) hide)) (pin "1") (pin "2"))

 (symbol (lib_id "Device:R") (at 116.84 87.63 0) (unit 1) (in_bom yes) (on_board yes)
  (property "Reference" "R_up1" (id 0) (at 119.38 90.17 90) (effects (font (size 1.27 1.27)) (justify left)))
  (property "Value" "4.7k" (id 1) (at 116.84 90.17 90) (effects (font (size 1.27 1.27)) (justify left)))
  (property "Footprint" "Resistor_SMD:R_0805_2012Metric_Pad1.20x1.40mm_HandSolder" (id 2) (at 115.062 87.63 90) (effects (font (size 1.27 1.27)) hide))
  (property "Datasheet" "~" (id 3) (at 116.84 87.63 0) (effects (font (size 1.27 1.27)) hide)) (pin "1") (pin "2"))

 (symbol (lib_id "power:+3V3") (at 43.18 67.31 270) (unit 1) (in_bom yes) (on_board yes) (fields_autoplaced)
  (property "Reference" "#PWR0114" (id 0) (at 39.37 67.31 0) (effects (font (size 1.27 1.27)) hide))
  (property "Value" "+3V3" (id 1) (at 46.99 67.3099 90) (effects (font (size 1.27 1.27)) (justify left)))
  (property "Footprint" "" (id 2) (at 43.18 67.31 0) (effects (font (size 1.27 1.27)) hide))
  (property "Datasheet" "" (id 3) (at 43.18 67.31 0) (effects (font (size 1.27 1.27)) hide)) (pin "1"))

 (symbol (lib_id "Connector:RJ12") (at 29.21 69.85 0) (mirror x) (unit 1) (in_bom yes) (on_board yes) (fields_autoplaced)
  (property "Reference" "J3" (id 0) (at 20.32 69.8499 0) (effects (font (size 1.27 1.27)) (justify right)))
  (property "Value" "RJ12" (id 1) (at 20.32 72.3899 0) (effects (font (size 1.27 1.27)) (justify right)))
  (property "Footprint" "Connector_RJ:RJ12_Amphenol_54601" (id 2) (at 29.21 70.485 90) (effects (font (size 1.27 1.27)) hide))
  (property "Datasheet" "~" (id 3) (at 29.21 70.485 90) (effects (font (size 1.27 1.27)) hide)) (pin "1") (pin "2") (pin "3") (pin "4") (pin "5") (pin "6"))

 (symbol (lib_id "power:GNDA") (at 39.37 69.85 90) (mirror x) (unit 1) (in_bom yes) (on_board yes) (fields_autoplaced)
  (property "Reference" "#PWR0104" (id 0) (at 45.72 69.85 0) (effects (font (size 1.27 1.27)) hide))
  (property "Value" "GNDA" (id 1) (at 43.18 69.8501 90) (effects (font (size 1.27 1.27)) (justify right)))
  (property "Footprint" "" (id 2) (at 39.37 69.85 0) (effects (font (size 1.27 1.27)) hide))
  (property "Datasheet" "" (id 3) (at 39.37 69.85 0) (effects (font (size 1.27 1.27)) hide)) (pin "1"))

 (symbol (lib_id "power:VSS") (at 36.83 27.94 270) (unit 1) (in_bom yes) (on_board yes)
  (property "Reference" "#PWR02" (id 0) (at 33.02 27.94 0) (effects (font (size 1.27 1.27)) hide))
  (property "Value" "VSS" (id 1) (at 40.64 27.9399 90) (effects (font (size 1.27 1.27)) (justify left)))
  (property "Footprint" "" (id 2) (at 36.83 27.94 0) (effects (font (size 1.27 1.27)) hide))
  (property "Datasheet" "" (id 3) (at 36.83 27.94 0) (effects (font (size 1.27 1.27)) hide)) (pin "1"))

 (symbol (lib_id "Connector:RJ12") (at 29.21 95.25 0) (mirror x) (unit 1) (in_bom yes) (on_board yes) (fields_autoplaced)
  (property "Reference" "J4" (id 0) (at 20.32 95.2499 0) (effects (font (size 1.27 1.27)) (justify right)))
  (property "Value" "RJ12" (id 1) (at 20.32 97.7899 0) (effects (font (size 1.27 1.27)) (justify right)))
  (property "Footprint" "Connector_RJ:RJ12_Amphenol_54601" (id 2) (at 29.21 95.885 90) (effects (font (size 1.27 1.27)) hide))
  (property "Datasheet" "~" (id 3) (at 29.21 95.885 90) (effects (font (size 1.27 1.27)) hide)) (pin "1") (pin "2") (pin "3") (pin "4") (pin "5") (pin "6"))

 (symbol (lib_id "power:GNDA") (at 39.37 102.87 90) (mirror x) (unit 1) (in_bom yes) (on_board yes) (fields_autoplaced)
  (property "Reference" "#PWR0101" (id 0) (at 45.72 102.87 0) (effects (font (size 1.27 1.27)) hide))
  (property "Value" "GNDA" (id 1) (at 43.18 102.8701 90) (effects (font (size 1.27 1.27)) (justify right)))
  (property "Footprint" "" (id 2) (at 39.37 102.87 0) (effects (font (size 1.27 1.27)) hide))
  (property "Datasheet" "" (id 3) (at 39.37 102.87 0) (effects (font (size 1.27 1.27)) hide)) (pin "1"))

 (symbol (lib_id "power:GNDA") (at 39.37 77.47 90) (mirror x) (unit 1) (in_bom yes) (on_board yes) (fields_autoplaced)
  (property "Reference" "#PWR0103" (id 0) (at 45.72 77.47 0) (effects (font (size 1.27 1.27)) hide))
  (property "Value" "GNDA" (id 1) (at 43.18 77.4701 90) (effects (font (size 1.27 1.27)) (justify right)))
  (property "Footprint" "" (id 2) (at 39.37 77.47 0) (effects (font (size 1.27 1.27)) hide))
  (property "Datasheet" "" (id 3) (at 39.37 77.47 0) (effects (font (size 1.27 1.27)) hide)) (pin "1"))

 (symbol (lib_id "Connector:Screw_Terminal_01x02") (at 31.75 30.48 180) (unit 1) (in_bom yes) (on_board yes)
  (property "Reference" "J1" (id 0) (at 33.02 21.59 0) (effects (font (size 1.27 1.27)) (justify left)))
  (property "Value" "BAT" (id 1) (at 33.02 24.13 0) (effects (font (size 1.27 1.27)) (justify left)))
  (property "Footprint" "TerminalBlock:TerminalBlock_bornier-2_P5.08mm" (id 2) (at 31.75 30.48 0) (effects (font (size 1.27 1.27)) hide))
  (property "Datasheet" "~" (id 3) (at 31.75 30.48 0) (effects (font (size 1.27 1.27)) hide)) (pin "1") (pin "2"))

 (symbol (lib_id "power:VSSA") (at 43.18 90.17 270) (unit 1) (in_bom yes) (on_board yes) (fields_autoplaced)
  (property "Reference" "#PWR0109" (id 0) (at 39.37 90.17 0) (effects (font (size 1.27 1.27)) hide))
  (property "Value" "VSSA" (id 1) (at 46.99 90.1699 90) (effects (font (size 1.27 1.27)) (justify left)))
  (property "Footprint" "" (id 2) (at 43.18 90.17 0) (effects (font (size 1.27 1.27)) hide))
  (property "Datasheet" "" (id 3) (at 43.18 90.17 0) (effects (font (size 1.27 1.27)) hide)) (pin "1"))

 (symbol (lib_id "power:GNDA") (at 139.7 105.41 90) (unit 1) (in_bom yes) (on_board yes) (fields_autoplaced)
  (property "Reference" "#PWR0116" (id 0) (at 146.05 105.41 0) (effects (font (size 1.27 1.27)) hide))
  (property "Value" "GNDA" (id 1) (at 143.51 105.4099 90) (effects (font (size 1.27 1.27)) (justify right)))
  (property "Footprint" "" (id 2) (at 139.7 105.41 0) (effects (font (size 1.27 1.27)) hide))
  (property "Datasheet" "" (id 3) (at 139.7 105.41 0) (effects (font (size 1.27 1.27)) hide)) (pin "1"))

 (symbol (lib_id "BTS462:BTS462T") (at 116.84 95.25 0) (unit 1) (in_bom yes) (on_board yes) (fields_autoplaced)
  (property "Reference" "U2" (id 0) (at 129.54 87.63 0))
  (property "Value" "BTS462T" (id 1) (at 129.54 90.17 0))
  (property "Footprint" "Package_TO_SOT_SMD:TO-252-4" (id 2) (at 116.84 85.09 0) (effects (font (size 1.27 1.27)) (justify left) hide))
  (property "Datasheet" "http://www.infineon.com/dgdl/BTS462T.pdf?folderId=db3a304314dca389011537739e37155f&fileId=db3a30431b3e89eb011b7ebc0f3e1559&location=en.Products.Automotive_ICs.Smart_High-_and_Low-Side_Switches.PROFET__-_Smart_High_Side_Switches.DATASHEET.BTS462T.pdf" (id 3) (at 116.84 82.55 0) (effects (font (size 1.27 1.27)) (justify left) hide))
  (property "Channels" "1" (id 4) (at 116.84 80.01 0) (effects (font (size 1.27 1.27)) (justify left) hide))
  (property "Component Link 1 Description" "Manufacturer URL" (id 5) (at 116.84 77.47 0) (effects (font (size 1.27 1.27)) (justify left) hide))
  (property "Component Link 1 URL" "http://www.infineon.com/" (id 6) (at 116.84 74.93 0) (effects (font (size 1.27 1.27)) (justify left) hide))
  (property "Component Link 3 Description" "Package Specification" (id 7) (at 116.84 72.39 0) (effects (font (size 1.27 1.27)) (justify left) hide))
  (property "Component Link 3 URL" "http://www.infineon.com/dgdl/TLE7276-Data+Sheet-+v1_11.pdf?folderId=db3a304412b407950112b408e8c90004&fileId=db3a304412b407950112b436c53f66c8&sId=db3a30433db6f09f013dc0e43c0428c1" (id 8) (at 116.84 69.85 0) (effects (font (size 1.27 1.27)) (justify left) hide))
  (property "Datasheet Version" "Rev. 1.1" (id 9) (at 116.84 67.31 0) (effects (font (size 1.27 1.27)) (justify left) hide))
  (property "Green" "true" (id 10) (at 116.84 64.77 0) (effects (font (size 1.27 1.27)) (justify left) hide))
  (property "Group" "Automotive Qualified" (id 11) (at 116.84 62.23 0) (effects (font (size 1.27 1.27)) (justify left) hide))
  (property "Halogen free" "true" (id 12) (at 116.84 59.69 0) (effects (font (size 1.27 1.27)) (justify left) hide))
  (property "Load Current typ" "4.4 A" (id 13) (at 116.84 57.15 0) (effects (font (size 1.27 1.27)) (justify left) hide))
  (property "Mounting Technology" "Surface Mount" (id 14) (at 116.84 54.61 0) (effects (font (size 1.27 1.27)) (justify left) hide))
  (property "Package Description" "5-Pin Plastic (Green) Transistor Single Outline Package, 6.5 x 6.12 mm Body, 1.14 mm Pitch" (id 15) (at 116.84 52.07 0) (effects (font (size 1.27 1.27)) (justify left) hide))
  (property "Package Version" "Nov-10" (id 16) (at 116.84 49.53 0) (effects (font (size 1.27 1.27)) (justify left) hide))
  (property "Packing" "Reel" (id 17) (at 116.84 46.99 0) (effects (font (size 1.27 1.27)) (justify left) hide))
  (property "Ptot max" "41.6 W" (id 18) (at 116.84 44.45 0) (effects (font (size 1.27 1.27)) (justify left) hide))
  (property "RON  25degreesC" "100 mOhm" (id 19) (at 116.84 41.91 0) (effects (font (size 1.27 1.27)) (justify left) hide))
  (property "RONmax  150degreesC" "200 mOhm" (id 20) (at 116.84 39.37 0) (effects (font (size 1.27 1.27)) (justify left) hide))
  (property "Recommended Operating Voltage Max" "34 V" (id 21) (at 116.84 36.83 0) (effects (font (size 1.27 1.27)) (justify left) hide))
  (property "Recommended Operating Voltage Min" "5 V" (id 22) (at 116.84 34.29 0) (effects (font (size 1.27 1.27)) (justify left) hide))
  (property "category" "IC" (id 23) (at 116.84 31.75 0) (effects (font (size 1.27 1.27)) (justify left) hide))
  (property "ciiva ids" "7631764" (id 24) (at 116.84 29.21 0) (effects (font (size 1.27 1.27)) (justify left) hide))
  (property "library id" "eb9f926069472695" (id 25) (at 116.84 26.67 0) (effects (font (size 1.27 1.27)) (justify left) hide))
  (property "manufacturer" "Infineon" (id 26) (at 116.84 24.13 0) (effects (font (size 1.27 1.27)) (justify left) hide))
  (property "package" "PG-TO252-5-11" (id 27) (at 116.84 21.59 0) (effects (font (size 1.27 1.27)) (justify left) hide))
  (property "release date" "1409236507" (id 28) (at 116.84 19.05 0) (effects (font (size 1.27 1.27)) (justify left) hide))
  (property "vault revision" "B628583A-0698-4EA8-BEB2-848EFAC8A263" (id 29) (at 116.84 16.51 0) (effects (font (size 1.27 1.27)) (justify left) hide))
  (property "imported" "yes" (id 30) (at 116.84 13.97 0) (effects (font (size 1.27 1.27)) (justify left) hide))
  (property "toff max" "230 us" (id 31) (at 116.84 11.43 0) (effects (font (size 1.27 1.27)) (justify left) hide))
  (property "ton max" "170 us" (id 32) (at 116.84 8.89 0) (effects (font (size 1.27 1.27)) (justify left) hide)) (pin "1") (pin "2") (pin "3") (pin "4") (pin "5"))

 (symbol (lib_id "power:+5V") (at 83.82 80.01 0) (unit 1) (in_bom yes) (on_board yes) (fields_autoplaced)
  (property "Reference" "#PWR0112" (id 0) (at 83.82 83.82 0) (effects (font (size 1.27 1.27)) hide))
  (property "Value" "+5V" (id 1) (at 83.82 74.93 0))
  (property "Footprint" "" (id 2) (at 83.82 80.01 0) (effects (font (size 1.27 1.27)) hide))
  (property "Datasheet" "" (id 3) (at 83.82 80.01 0) (effects (font (size 1.27 1.27)) hide)) (pin "1"))

 (symbol (lib_id "power:VSSA") (at 43.18 64.77 270) (unit 1) (in_bom yes) (on_board yes) (fields_autoplaced)
  (property "Reference" "#PWR0113" (id 0) (at 39.37 64.77 0) (effects (font (size 1.27 1.27)) hide))
  (property "Value" "VSSA" (id 1) (at 46.99 64.7699 90) (effects (font (size 1.27 1.27)) (justify left)))
  (property "Footprint" "" (id 2) (at 43.18 64.77 0) (effects (font (size 1.27 1.27)) hide))
  (property "Datasheet" "" (id 3) (at 43.18 64.77 0) (effects (font (size 1.27 1.27)) hide)) (pin "1"))

 (symbol (lib_id "power:VSS") (at 119.38 105.41 90) (unit 1) (in_bom yes) (on_board yes) (fields_autoplaced)
  (property "Reference" "#PWR0105" (id 0) (at 123.19 105.41 0) (effects (font (size 1.27 1.27)) hide))
  (property "Value" "VSS" (id 1) (at 115.57 105.4099 90) (effects (font (size 1.27 1.27)) (justify left)))
  (property "Footprint" "" (id 2) (at 119.38 105.41 0) (effects (font (size 1.27 1.27)) hide))
  (property "Datasheet" "" (id 3) (at 119.38 105.41 0) (effects (font (size 1.27 1.27)) hide)) (pin "1"))

 (symbol (lib_id "Connector:Screw_Terminal_01x02") (at 31.75 43.18 180) (unit 1) (in_bom yes) (on_board yes)
  (property "Reference" "J2" (id 0) (at 31.75 34.29 0))
  (property "Value" "Switch" (id 1) (at 31.75 38.1 0))
  (property "Footprint" "TerminalBlock_TE-Connectivity:TerminalBlock_TE_282834-2_1x02_P2.54mm_Horizontal" (id 2) (at 31.75 43.18 0) (effects (font (size 1.27 1.27)) hide))
  (property "Datasheet" "~" (id 3) (at 31.75 43.18 0) (effects (font (size 1.27 1.27)) hide)) (pin "1") (pin "2"))

 (symbol (lib_id "power:VSSA") (at 91.44 78.74 0) (mirror y) (unit 1) (in_bom yes) (on_board yes) (fields_autoplaced)
  (property "Reference" "#PWR09" (id 0) (at 91.44 82.55 0) (effects (font (size 1.27 1.27)) hide))
  (property "Value" "VSSA" (id 1) (at 91.44 73.66 0))
  (property "Footprint" "" (id 2) (at 91.44 78.74 0) (effects (font (size 1.27 1.27)) hide))
  (property "Datasheet" "" (id 3) (at 91.44 78.74 0) (effects (font (size 1.27 1.27)) hide)) (pin "1"))

 (symbol (lib_id "power:GNDA") (at 88.9 130.81 0) (mirror y) (unit 1) (in_bom yes) (on_board yes)
  (property "Reference" "#PWR0106" (id 0) (at 88.9 137.16 0) (effects (font (size 1.27 1.27)) hide))
  (property "Value" "GNDA" (id 1) (at 88.9 135.89 90))
  (property "Footprint" "" (id 2) (at 88.9 130.81 0) (effects (font (size 1.27 1.27)) hide))
  (property "Datasheet" "" (id 3) (at 88.9 130.81 0) (effects (font (size 1.27 1.27)) hide)) (pin "1"))

 (symbol (lib_id "power:GNDA") (at 39.37 95.25 90) (mirror x) (unit 1) (in_bom yes) (on_board yes) (fields_autoplaced)
  (property "Reference" "#PWR0102" (id 0) (at 45.72 95.25 0) (effects (font (size 1.27 1.27)) hide))
  (property "Value" "GNDA" (id 1) (at 43.18 95.2501 90) (effects (font (size 1.27 1.27)) (justify right)))
  (property "Footprint" "" (id 2) (at 39.37 95.25 0) (effects (font (size 1.27 1.27)) hide))
  (property "Datasheet" "" (id 3) (at 39.37 95.25 0) (effects (font (size 1.27 1.27)) hide)) (pin "1"))

 (symbol (lib_id "power:GNDA") (at 124.46 120.65 90) (unit 1) (in_bom yes) (on_board yes) (fields_autoplaced)
  (property "Reference" "#PWR0108" (id 0) (at 130.81 120.65 0) (effects (font (size 1.27 1.27)) hide))
  (property "Value" "GNDA" (id 1) (at 128.27 120.6499 90) (effects (font (size 1.27 1.27)) (justify right)))
  (property "Footprint" "" (id 2) (at 124.46 120.65 0) (effects (font (size 1.27 1.27)) hide))
  (property "Datasheet" "" (id 3) (at 124.46 120.65 0) (effects (font (size 1.27 1.27)) hide)) (pin "1"))

 (symbol (lib_id "Device:LED") (at 116.84 120.65 180) (unit 1) (in_bom yes) (on_board yes)
  (property "Reference" "D1" (id 0) (at 116.84 125.73 0))
  (property "Value" "LED" (id 1) (at 116.84 123.19 0))
  (property "Footprint" "LED_THT:LED_D3.0mm" (id 2) (at 116.84 120.65 0) (effects (font (size 1.27 1.27)) hide))
  (property "Datasheet" "~" (id 3) (at 116.84 120.65 0) (effects (font (size 1.27 1.27)) hide)) (pin "1") (pin "2"))

 (symbol (lib_id "Device:R") (at 110.49 95.25 90) (unit 1) (in_bom yes) (on_board yes)
  (property "Reference" "R_IN1" (id 0) (at 110.49 92.71 90))
  (property "Value" "4.7k" (id 1) (at 110.49 95.25 90))
  (property "Footprint" "Resistor_SMD:R_0805_2012Metric_Pad1.20x1.40mm_HandSolder" (id 2) (at 110.49 97.028 90) (effects (font (size 1.27 1.27)) hide))
  (property "Datasheet" "~" (id 3) (at 110.49 95.25 0) (effects (font (size 1.27 1.27)) hide)) (pin "1") (pin "2"))

 (symbol (lib_id "MCU_Module:Arduino_Nano_v3.x") (at 88.9 105.41 0) (mirror y) (unit 1) (in_bom yes) (on_board yes) (fields_autoplaced)
  (property "Reference" "U1" (id 0) (at 84.3406 130.81 0) (effects (font (size 1.27 1.27)) (justify left)))
  (property "Value" "Arduino_Nano_v3.x" (id 1) (at 84.3406 133.35 0) (effects (font (size 1.27 1.27)) (justify left)))
  (property "Footprint" "Module:Arduino_Nano" (id 2) (at 88.9 105.41 0) (effects (font (size 1.27 1.27) italic) hide))
  (property "Datasheet" "http://www.mouser.com/pdfdocs/Gravitech_Arduino_Nano3_0.pdf" (id 3) (at 88.9 105.41 0) (effects (font (size 1.27 1.27)) hide)) (pin "1") (pin "10") (pin "11") (pin "12") (pin "13") (pin "14") (pin "15") (pin "16") (pin "17") (pin "18") (pin "19") (pin "2") (pin "20") (pin "21") (pin "22") (pin "23") (pin "24") (pin "25") (pin "26") (pin "27") (pin "28") (pin "29") (pin "3") (pin "30") (pin "4") (pin "5") (pin "6") (pin "7") (pin "8") (pin "9"))

 (sheet_instances (path "" (page "1")))

)
